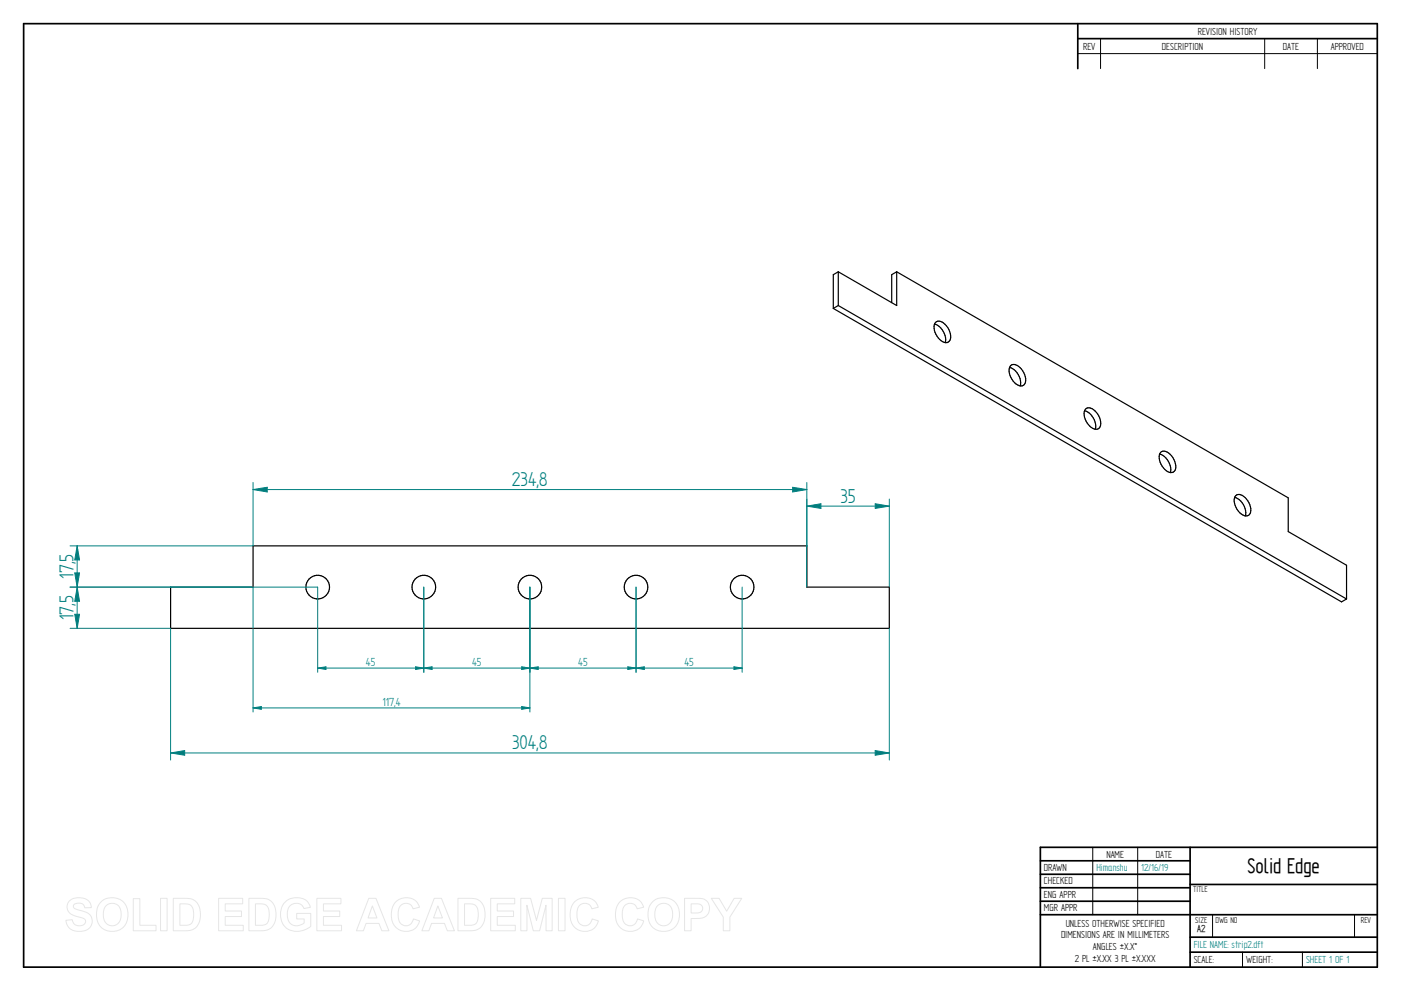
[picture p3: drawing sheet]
<svg xmlns="http://www.w3.org/2000/svg" width="594mm" height="420mm" viewBox="0 0 594 420" stroke-linecap="round" stroke-linejoin="round" font-family="sans-serif">
<g fill="none" stroke="#000" stroke-width=".72">
<path d="M10 10h574v400h-574zM457 10v19.1M457 16.4h127M504.6 359.2v50.8M584 359.2h-142.9v50.8M441.1 365h63.5M441.1 370.7h63.5M441.1 376.4h63.5M504.6 375h79.4M441.1 382.1h63.5M441.1 387.8h142.9M504.6 397.3h79.4"/>
<path d="M504.6 403.7h79.4"/>
</g>
<path d="M466.7 16.4v12.7M536.3 16.4v12.7M558.6 16.4v12.7M457 22.7h127M463.4 359.2v28.6M482.4 359.2v28.6M514.2 387.9v9.4M574.4 387.9v9.4M526.9 403.7v6.3M552.3 403.7v6.3" fill="none" stroke="#000" stroke-width=".42"/>
<g fill="none" stroke="#000" stroke-width=".51">
<path d="M355.5 115.2l-2.2 1.3v14.3M355.5 115.2v14.3M355.5 115.2l24.7 14.3v-14.3M380.2 115.2l-2.1 1.3v11.8M380.2 115.2l166.1 95.9v14.3l24.7 14.2v14.4M353.3 130.8l215.6 124.4 2.1-1.2M355.5 129.5l215.5 124.5M355.5 129.5l-2.2 1.3M396.3 137.4a7.1 7.1 0 0 1 4.5 7.8M396.7 136.7a3.2 3.2 0 0 1 4.6 1.4 5.8 5.8 0 0 1 1.2 6.6 3.2 3.2 0 0 1-4.6-1.4 5.9 5.9 0 0 1-1.2-6.6zM428.1 155.8a6.9 6.9 0 0 1 4.5 7.8M428.5 155.1a3.3 3.3 0 0 1 4.6 1.4 5.1 5.1 0 0 1 .8 6.9 4.5 4.5 0 0 1-5.2-3.3l-.8-2.5 .1-1.4z"/>
<path d="M459.9 174.2a6.9 6.9 0 0 1 4.5 7.8M460.3 173.4a3.3 3.3 0 0 1 4.6 1.5 5.9 5.9 0 0 1 1.3 6.5 3.2 3.2 0 0 1-4.7-1.4 5.8 5.8 0 0 1-1.2-6.6zM491.7 192.5a7 7 0 0 1 4.6 7.9M492.1 191.8a3.3 3.3 0 0 1 4.7 1.5 6 6 0 0 1 1.2 6.5 3.2 3.2 0 0 1-4.7-1.4 5.9 5.9 0 0 1-1.2-6.6zM523.5 210.9a7 7 0 0 1 4.6 7.8M524 210.2a3.3 3.3 0 0 1 4.6 1.4 5 5 0 0 1 .8 6.9 4.5 4.5 0 0 1-5.2-3.3l-.9-3.2zM72.3 248.9h35v-17.5h234.8v17.5h35v17.5h-304.8z"/>
<circle cx="134.7" cy="248.9" r="5"/>
<circle cx="179.7" cy="248.9" r="5"/>
<circle cx="224.7" cy="248.9" r="5"/>
<circle cx="269.7" cy="248.9" r="5"/>
<circle cx="314.7" cy="248.9" r="5"/>
</g>
<path d="M134.7 248.9v36.1M179.7 248.9v36.1M134.7 283.3l3.5-.6v1.1z" fill="none" stroke="#008080" stroke-width=".42"/>
<path d="M134.7 283.3l3.5-.6v1.1z" fill="#008080"/>
<path d="M176.2 282.7l3.5 .6-3.5 .5z" fill="none" stroke="#008080" stroke-width=".42"/>
<path d="M176.2 282.7l3.5 .6-3.5 .5z" fill="#008080"/>
<path d="M269.7 248.9v36.1M314.7 248.9v36.1M134.7 283.3h45M311.2 282.7l3.5 .6-3.5 .5z" fill="none" stroke="#008080" stroke-width=".42"/>
<path d="M311.2 282.7l3.5 .6-3.5 .5z" fill="#008080"/>
<path d="M269.7 283.3l3.5-.6v1.1z" fill="none" stroke="#008080" stroke-width=".42"/>
<path d="M269.7 283.3l3.5-.6v1.1z" fill="#008080"/>
<path d="M224.7 248.9v36.1M269.7 248.9v36.1M224.7 283.3l3.5-.6v1.1zM269.7 283.3h45" fill="none" stroke="#008080" stroke-width=".42"/>
<path d="M224.7 283.3l3.5-.6v1.1z" fill="#008080"/>
<path d="M266.2 282.7l3.5 .6-3.5 .5z" fill="none" stroke="#008080" stroke-width=".42"/>
<path d="M266.2 282.7l3.5 .6-3.5 .5z" fill="#008080"/>
<path d="M342.1 211.6v37.3M371.1 213.6l6 1-6 1zM377.1 211.6v37.3M224.7 283.3h45" fill="none" stroke="#008080" stroke-width=".42"/>
<path d="M371.1 213.6l6 1-6 1z" fill="#008080"/>
<path d="M342.1 214.6l6-1v2z" fill="none" stroke="#008080" stroke-width=".42"/>
<path d="M342.1 214.6l6-1v2z" fill="#008080"/>
<path d="M342.1 214.6h35M179.7 248.9v36.1M224.7 248.9v36.1M179.7 283.3l3.5-.6v1.1z" fill="none" stroke="#008080" stroke-width=".42"/>
<path d="M179.7 283.3l3.5-.6v1.1z" fill="#008080"/>
<path d="M221.2 282.7l3.5 .6-3.5 .5z" fill="none" stroke="#008080" stroke-width=".42"/>
<path d="M221.2 282.7l3.5 .6-3.5 .5z" fill="#008080"/>
<path d="M107.3 248.9v53M224.7 248.9v53M179.7 283.3h45M221.2 299.6l3.5 .5-3.5 .6z" fill="none" stroke="#008080" stroke-width=".42"/>
<path d="M221.2 299.6l3.5 .5-3.5 .6z" fill="#008080"/>
<path d="M107.3 300.1l3.5-.5v1.1z" fill="none" stroke="#008080" stroke-width=".42"/>
<path d="M107.3 300.1l3.5-.5v1.1z" fill="#008080"/>
<path d="M107.3 204.6v26.8M336.1 206.6l6 1-6 1zM342.1 204.6v26.8M107.3 300.1h117.4" fill="none" stroke="#008080" stroke-width=".42"/>
<path d="M336.1 206.6l6 1-6 1z" fill="#008080"/>
<path d="M107.3 207.6l6-1v2z" fill="none" stroke="#008080" stroke-width=".42"/>
<path d="M107.3 207.6l6-1v2z" fill="#008080"/>
<path d="M107.3 207.6h234.8M72.3 266.4v55.8M377.1 266.4v55.8M72.3 319.2l6-1v2z" fill="none" stroke="#008080" stroke-width=".42"/>
<path d="M72.3 319.2l6-1v2z" fill="#008080"/>
<path d="M371.1 318.2l6 1-6 1z" fill="none" stroke="#008080" stroke-width=".42"/>
<path d="M371.1 318.2l6 1-6 1z" fill="#008080"/>
<path d="M29.7 231.4h77.6M29.7 248.9h105M31.7 242.9h2l-1 6zM72.3 319.2h304.8" fill="none" stroke="#008080" stroke-width=".42"/>
<path d="M31.7 242.9h2l-1 6z" fill="#008080"/>
<path d="M32.7 231.4l1 6h-2z" fill="none" stroke="#008080" stroke-width=".42"/>
<path d="M32.7 231.4l1 6h-2z" fill="#008080"/>
<path d="M32.7 231.4v17.5M29.7 248.9h42.6M32.7 248.9l1 6h-2zM29.7 266.4h42.6" fill="none" stroke="#008080" stroke-width=".42"/>
<path d="M32.7 248.9l1 6h-2z" fill="#008080"/>
<path d="M31.7 260.4h2l-1 6z" fill="none" stroke="#008080" stroke-width=".42"/>
<path d="M31.7 260.4h2l-1 6z" fill="#008080"/>
<path d="M32.7 248.9v17.5" fill="none" stroke="#008080" stroke-width=".42"/>
<g fill="none" stroke="#e6e6e6" stroke-width=".42">
<path d="M29.6 381.8a6.5 6.5 0 0 1 8.5 .8l.6 2.2-2.8 .1a2.7 2.7 0 0 0-2.1-2 2.7 2.7 0 0 0-2.7 1.1 1.87 1.87 0 0 0 2.2 1.8l1.4 .4a4.4 4.4 0 0 1 4 6.2 6.4 6.4 0 0 1-9.1 1.3l-1.2-1.8-.5-1.7 2.7-.3a2.94 2.94 0 0 0 2.6 2.6 2.94 2.94 0 0 0 3.1-1.9 2.67 2.67 0 0 0-2.9-1.8 4.9 4.9 0 0 1-5-4.3l.4-1.6zM42.8 382.4a6.9 6.9 0 0 1 8.3-.8 6.9 6.9 0 0 1 3 7.7 6.7 6.7 0 0 1-8 5.5 6.7 6.7 0 0 1-5.1-8.3 6.1 6.1 0 0 1 1.8-4.1zM44.8 384.2a3.9 3.9 0 0 1 4.6-.8 3.9 3.9 0 0 1 2 4.3 3.8 3.8 0 0 1-1.9 4.3 3.8 3.8 0 0 1-4.6-.7 6.6 6.6 0 0 1-.1-7.1zM56.5 381h2.8v11.3h6.9v2.3h-9.7zM68.1 380.9h2.8v13.7h-2.8zM73.5 380.9h5a5.9 5.9 0 0 1 6.5 7 5.9 5.9 0 0 1-6.3 6.7h-5.2zM76.3 383.2h1.8a3.4 3.4 0 0 1 4 3.9v1.2a3.2 3.2 0 0 1-3.8 4h-2zM92.7 380.9h10.2v2.3h-7.4v3h6.9v2.4h-6.9v3.7h7.7v2.3h-10.5zM105.5 380.9h5.1a5.9 5.9 0 0 1 6.4 7 5.9 5.9 0 0 1-6.3 6.7h-5.2zM108.3 383.2h1.9a3.4 3.4 0 0 1 4 3.9v1.2a3.2 3.2 0 0 1-3.8 4h-2.1zM120.9 382.4a7.3 7.3 0 0 1 9.7 .1l1 2.2-2.7 .5a3.7 3.7 0 0 0-4.6-2 3.7 3.7 0 0 0-2.5 4.4 4.2 4.2 0 0 0 2.2 4.5 4.2 4.2 0 0 0 5-.8v-1.7h-3.2v-2.3h6v5.4a8.1 8.1 0 0 1-11.8-.8 8.3 8.3 0 0 1 .9-9.5zM134.4 380.9h10.2v2.3h-7.4v3h6.9v2.4h-6.9v3.7h7.6v2.3h-10.4z"/>
<path d="M156.4 380.9h3l5.5 13.7h-3l-1.2-3.1h-5.5l-1.1 3.1h-3zM157.9 384.1l1.9 5.1h-3.7zM167.7 382.5a6 6 0 0 1 10.2 2.1l-2.8 .7a3.2 3.2 0 0 0-3.9-2.2 3.2 3.2 0 0 0-2.4 3.8 4.6 4.6 0 0 0 2.5 5.5 3.2 3.2 0 0 0 4-2.8l2.6 .8a6.1 6.1 0 0 1-7.2 4.3 6.1 6.1 0 0 1-4.8-6.8 7.7 7.7 0 0 1 1.8-5.4zM184.1 380.9h3.1l5.5 13.7h-3l-1.2-3.1h-5.5l-1.1 3.1h-3zM185.7 384.1l1.9 5.1h-3.8zM194.2 380.9h5a5.9 5.9 0 0 1 6.5 7 5.9 5.9 0 0 1-6.3 6.7h-5.2zM197 383.2h1.8a3.4 3.4 0 0 1 4 3.9v1.2a3.2 3.2 0 0 1-3.8 4h-2zM208.1 380.9h10.2v2.3h-7.4v3h6.9v2.4h-6.9v3.7h7.6v2.3h-10.4zM220.8 380.9h4.2l2.5 9.3 2.4-9.3h4.2v13.7h-2.5l-.1-10.8-2.7 10.8h-2.7l-2.7-10.8v10.8h-2.6zM236.8 380.9h2.8v13.7h-2.8zM243.5 382.5a6 6 0 0 1 10.2 2.1l-2.8 .7a3.2 3.2 0 0 0-3.8-2.2 3.2 3.2 0 0 0-2.4 3.8 4.6 4.6 0 0 0 2.4 5.5 3.2 3.2 0 0 0 4-2.8l2.6 .8a6.1 6.1 0 0 1-7.2 4.3 6.1 6.1 0 0 1-4.7-6.8 7.7 7.7 0 0 1 1.7-5.4zM262.7 382.5a6 6 0 0 1 10.2 2.1l-2.7 .7a3.2 3.2 0 0 0-3.9-2.2 3.2 3.2 0 0 0-2.4 3.8 4.6 4.6 0 0 0 2.4 5.5 3.2 3.2 0 0 0 4-2.8l2.7 .8a6.1 6.1 0 0 1-7.2 4.3 6.1 6.1 0 0 1-4.8-6.8 7.7 7.7 0 0 1 1.7-5.4z"/>
<path d="M276.7 382.4a6.9 6.9 0 0 1 8.3-.8 6.9 6.9 0 0 1 3 7.7 6.7 6.7 0 0 1-8.1 5.5 6.7 6.7 0 0 1-5.1-8.3 6.1 6.1 0 0 1 1.9-4.1zM278.7 384.2a3.9 3.9 0 0 1 4.6-.8 3.9 3.9 0 0 1 1.9 4.3 3.8 3.8 0 0 1-1.8 4.3 3.8 3.8 0 0 1-4.7-.7 6.6 6.6 0 0 1 0-7.1zM290.3 380.9h5.2a4.4 4.4 0 0 1 5.4 4.3 4.4 4.4 0 0 1-5.4 4.2h-2.4v5.2h-2.8zM293.1 383.2h1.8a2.1 2.1 0 0 1 2.6 .6 2.1 2.1 0 0 1 0 2.6 3.4 3.4 0 0 1-2.9 .7h-1.5zM301.6 380.9h3.3l3.2 5.4 3.2-5.4h3.2l-5 7.9v5.8h-2.8v-5.8z"/>
</g>
<text font-size="10.1" x="529" y="370.2">Solid Edge</text>
<g font-size="9.6" fill="#008080">
<text x="217.1" y="206.1">234,8</text>
<text x="356.4" y="213.1">35</text>
<text x="31.2" y="245.5" transform="rotate(-90 31.2 245.5)">17,5</text>
<text x="31.2" y="263.1" transform="rotate(-90 31.2 263.1)">17,5</text>
<text x="217.2" y="317.7">304,8</text>
</g>
<g font-size="5.6" fill="#008080">
<text x="155.2" y="282.4">45</text>
<text x="200.2" y="282.4">45</text>
<text x="245.2" y="282.4">45</text>
<text x="290.2" y="282.4">45</text>
<text x="162.1" y="299.3">117,4</text>
</g>
<g font-size="4.9">
<text x="507.9" y="14.7">REVISION HISTORY</text>
<text x="459.3" y="21">REV</text>
<text x="492.7" y="21">DESCRIPTION</text>
<text x="544" y="21">DATE</text>
<text x="564.3" y="21">APPROVED</text>
<text x="469.1" y="363.6">NAME</text>
<text x="490.1" y="363.6">DATE</text>
<text x="442.7" y="369.3">DRAWN</text>
<text x="442.7" y="375">CHECKED</text>
<text x="442.7" y="380.7">ENG APPR</text>
<text x="442.7" y="386.4">MGR APPR</text>
<text x="451.9" y="392.9">UNLESS OTHERWISE SPECIFIED</text>
<text x="449.9" y="397.9">DIMENSIONS ARE IN MILLIMETERS</text>
<text x="455.7" y="407.8">2 PL ±X.XX 3 PL ±X.XXX</text>
<text x="463.5" y="402.9">ANGLES ±X.X°</text>
<text x="506.2" y="408.3">SCALE:</text>
<text x="528.4" y="408.3">WEIGHT:</text>
</g>
<g font-size="4.9" fill="#008080">
<text x="464.9" y="369.3">Himanshu</text>
<text x="483.9" y="369.3">12/16/19</text>
<text x="506.2" y="402">FILE NAME: strip2.dft</text>
<text x="553.8" y="408.4">SHEET 1 OF 1</text>
</g>
<text font-size="4.8" x="507.7" y="395.3">A2</text>
<g font-size="4.1">
<text x="505.9" y="378.3">TITLE</text>
<text x="506.9" y="391.1">SIZE</text>
<text x="515.4" y="391.1">DWG NO</text>
<text x="577" y="391.1">REV</text>
</g>
</svg>
